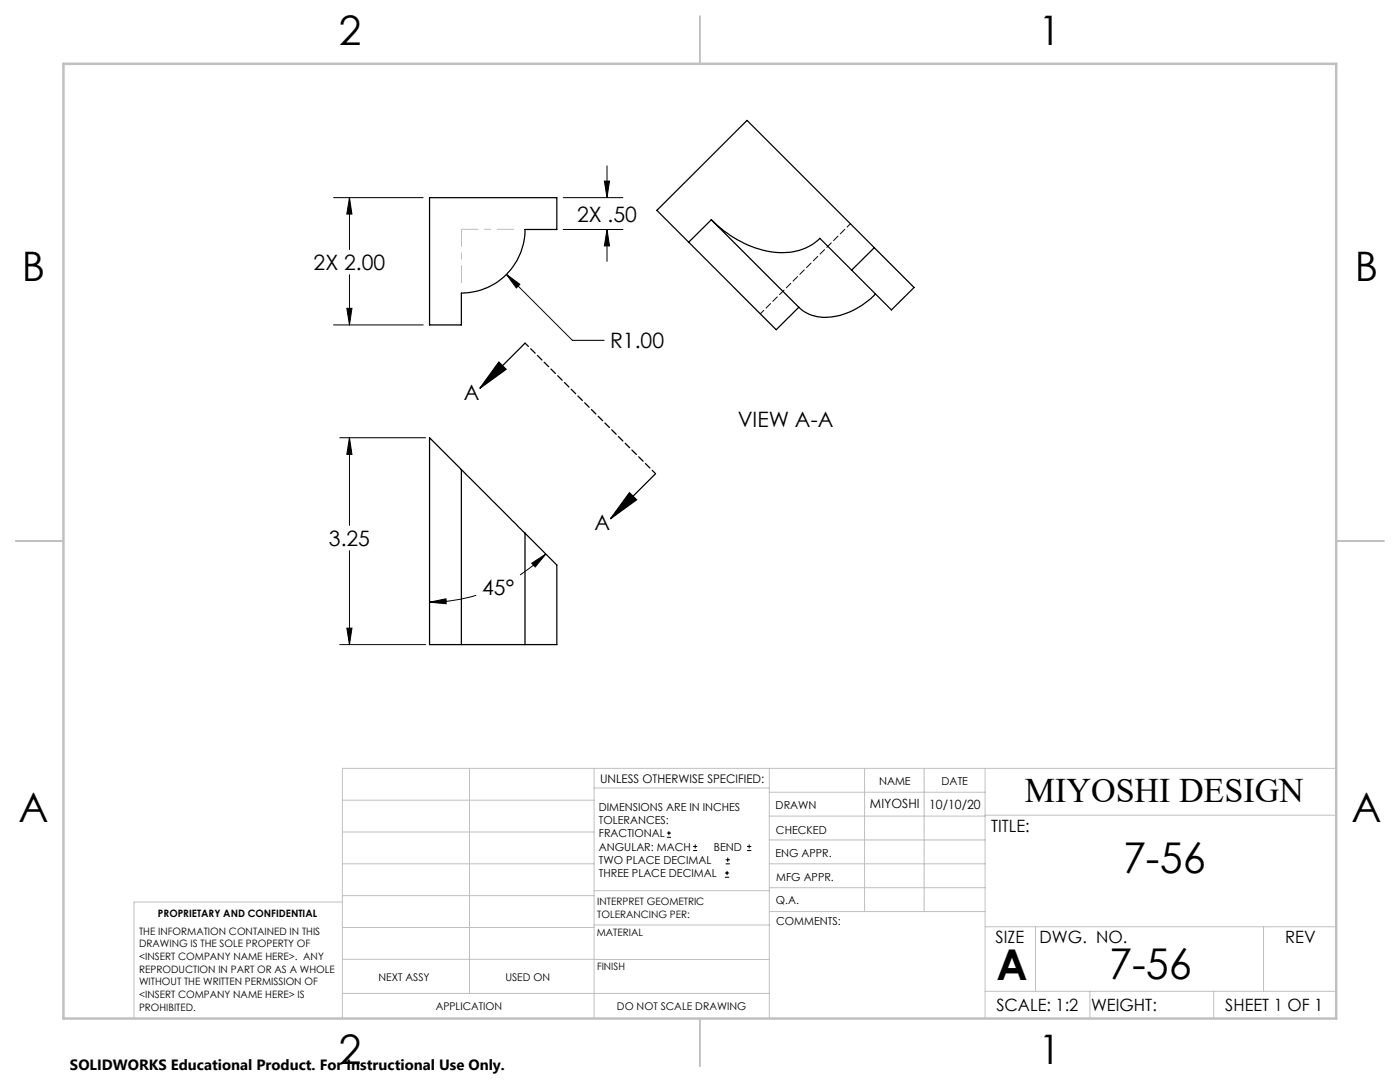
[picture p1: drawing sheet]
<svg xmlns="http://www.w3.org/2000/svg" width="279mm" height="216mm" viewBox="0 0 279 216" stroke-linecap="round" stroke-linejoin="round" font-family="sans-serif">
<g fill="none" stroke="#000" stroke-width=".2">
<path d="M66.6 39.4h17.9M69.7 39.4l.5 3.3h-1zM69.7 39.4v10.4M112.4 39.4h11.9M120.6 36.1h1l-.5 3.3zM121.1 33.1v6.3M69.7 54.8v10M101.1 54.8l2.7 1.9-.8 .8zM101.1 54.8l13.1 13.1h6.4M112.4 45.8h11.9M121.1 45.8l.5 3.3h-1zM121.1 45.8v6.3"/>
<path d="M66.6 64.8h17.9M69.2 61.5h1l-.5 3.3zM67.8 87.3h17.1M69.7 87.3l.5 3.4h-1zM69.7 87.3v17.5M69.7 109.9v18.7M95 118.8a33 33 0 0 1-9.3 1.4M106.1 112.4l2.8-1.8-2.1 2.5zM108.9 110.6a29.1 29.1 0 0 1-5.1 4.1M67.8 128.6h17.1M69.2 125.3h1l-.5 3.3zM85.7 120.2l3.3-.7v1z"/>
<path d="M133.1 167.1h.8M133.1 166.2h.8M133.5 165.8v.9M138.3 169.7h.8M138.3 168.9h.8M138.7 168.5v.8M144.7 175h.8M144.7 174.2h.8M144.8 172.4h.9M144.8 171.6h.9M145.1 173.8v.8M145.2 171.1v.9"/>
<path d="M149.1 169.7h.8M149.1 168.9h.8M149.5 168.5v.8"/>
</g>
<g fill="none" stroke="#000" stroke-width=".25">
<path d="M85.7 39.4h25.4v6.4h-6.3a12.7 12.7 0 0 1-12.7 12.7v6.3h-6.4zM142 43.9a20.3 20.3 0 0 0 15 6.5 10 10 0 0 0 6.6-2.8l6.4 6.3M142 43.9l-4.6 4.4M142 43.9l17.4 17.4M170 53.9l7.9 7.9 4.5-4.4-33.3-33.4-18 18 23.8 23.8 4.5-4.5M174.5 49.4l-4.5 4.5M174.7 58.7a13.9 13.9 0 0 1-11.6 4.5 7.3 7.3 0 0 1-3.7-1.9M99.6 72.2l1.4 1.5-5.2 3.8zM104.8 68.5l-9 9M92.1 93.7l12.7 12.7M92.1 93.7l-6.4-6.4v41.3h6.4M92.1 93.7v34.9"/>
<path d="M125.6 98.3l1.4 1.4-5.2 3.8zM130.8 94.5l-9 9M104.8 106.4l6.3 6.3v15.9h-6.3M104.8 106.4v22.2M92.1 128.6h12.7"/>
</g>
<path d="M130.8 94.5l-26-26" fill="none" stroke="#000" stroke-width=".25" stroke-dasharray="1.3 .6" stroke-dashoffset=".3"/>
<path d="M102.5 45.8h-10.4" fill="none" stroke="#c0c0c0" stroke-width=".2" stroke-dasharray="15.2 1.3 1.3 1.3" stroke-dashoffset="11.9"/>
<path d="M92.1 45.8v10.6" fill="none" stroke="#c0c0c0" stroke-width=".2" stroke-dasharray="15.2 1.3 1.3 1.3" stroke-dashoffset="11.8"/>
<g fill="none" stroke="#c0c0c0" stroke-width=".2">
<path d="M68.3 159.7h50.3M93.7 153.3v44.9M118.6 153.3v49.9M118.6 157.2h34.9M153.5 153.3v49.9M153.5 158.1h43.1M172.5 153.3v28.6M184.4 153.3v28.6M196.6 153.3v49.9M266.7 153.3h-198.4v49.9M68.3 178.7h50.3M68.3 172.4h50.3"/>
<path d="M68.3 166h50.3M68.3 180h-41.6v23.2M118.6 177.7h35M153.5 167.6h43.1M153.5 162.8h43.1M153.5 172.4h43.1M153.5 177.1h43.1M196.6 162.7h70.1M68.3 198.2h85.2M68.3 191.4l85.2 .1M68.3 185.1h50.3M118.6 184.6h35"/>
<path d="M153.6 181.9h43M196.6 197.8h70.1M196.6 184.9h70.1M206.7 184.9v12.9M217.5 197.8v5.4M242.2 197.8v5.4M252.2 184.9v12.9"/>
</g>
<path d="M139.7 3.2v9.5M3.1 107.9h9.6M266.7 107.9h9.5M139.7 203.2v9.6" fill="none" stroke="#c0c0c0" stroke-width=".25"/>
<path d="M12.7 12.7h254v190.5h-254z" fill="none" stroke="#c0c0c0" stroke-width=".5"/>
<g fill="#000">
<path d="M125.6 98.3l1.4 1.4-5.2 3.8zM99.6 72.2l1.4 1.5-5.2 3.8z"/>
<path d="M69.2 125.3h1l-.5 3.3zM69.7 87.3l.5 3.4h-1zM85.7 120.2l3.3-.7v1zM106.1 112.4l2.8-1.8-2.1 2.5zM69.7 39.4l.5 3.3h-1zM69.2 61.5h1l-.5 3.3zM101.1 54.8l1.9 2.7 .8-.8zM120.6 36.1h1l-.5 3.3zM121.1 45.8l.5 3.3h-1z"/>
</g>
<path d="M169.7 44.6l-17.9 18" fill="none" stroke="#000" stroke-width=".2" stroke-dasharray="1.3 .6" stroke-dashoffset=".3"/>
<g font-size="8.5">
<text x="224.1" y="174.2">7-56</text>
<text x="198.9" y="195.5">A</text>
<text x="221.4" y="195.4">7-56</text>
</g>
<g font-size="8.1">
<text x="67.6" y="8.9">2</text>
<text x="207.3" y="8.9">1</text>
<text x="4.4" y="56.1">B</text>
<text x="270.4" y="56.1">B</text>
<text x="3.7" y="164.1">A</text>
<text x="269.7" y="164.1">A</text>
<text x="67.6" y="212.4">2</text>
<text x="207.3" y="212.4">1</text>
</g>
<text font-size="6.9" x="204.5" y="160.1">MIYOSHI DESIGN</text>
<g font-size="4.2">
<text x="115.2" y="44.3">2X .50</text>
<text x="62.6" y="53.9">2X 2.00</text>
<text x="121.8" y="69.5">R1.00</text>
<text x="92.6" y="79.8">A</text>
<text x="147.2" y="85.2">VIEW A-A</text>
<text x="118.6" y="105.9">A</text>
<text x="65.6" y="109">3.25</text>
<text x="96.2" y="118.7">45°</text>
</g>
<g font-size="3.4">
<text x="197.8" y="166">TITLE:</text>
<text x="198.7" y="188.1">SIZE</text>
<text x="207.5" y="188.1">DWG. NO.</text>
<text x="256.5" y="188.2">REV</text>
<text x="198.8" y="201.7">SCALE: 1:2</text>
<text x="217.7" y="201.8">WEIGHT:</text>
<text x="244.5" y="201.7">SHEET 1 OF 1</text>
</g>
<text font-size="3" x="14" y="213.5">SOLIDWORKS Educational Product. For Instructional Use Only.</text>
<g font-size="2.5">
<text x="173.6" y="161.3">MIYOSHI</text>
<text x="185.4" y="161.4">10/10/20</text>
</g>
<text font-size="2.4" x="119.8" y="156.2">UNLESS OTHERWISE SPECIFIED:</text>
<g font-size="2.2">
<text x="119.5" y="161.8">DIMENSIONS ARE IN INCHES</text>
<text x="154.8" y="161.4">DRAWN</text>
<text x="175.4" y="156.6">NAME</text>
<text x="187.9" y="156.7">DATE</text>
<text x="119.5" y="164.4">TOLERANCES:</text>
<text x="119.5" y="167.1">FRACTIONAL</text>
<text x="154.9" y="166.3">CHECKED</text>
<text x="119.5" y="169.7">ANGULAR: MACH</text>
<text x="119.5" y="172.4">TWO PLACE DECIMAL</text>
<text x="142.5" y="169.7">BEND</text>
<text x="154.8" y="171">ENG APPR.</text>
<text x="119.5" y="175">THREE PLACE DECIMAL</text>
<text x="154.9" y="175.7">MFG APPR.</text>
<text x="154.9" y="180.4">Q.A.</text>
<text x="154.9" y="184.6">COMMENTS:</text>
</g>
<g font-size="2.1">
<text x="75.5" y="195.7">NEXT ASSY</text>
<text x="100.9" y="195.7">USED ON</text>
<text x="86.9" y="201.5">APPLICATION</text>
<text x="123.1" y="201.6">DO NOT SCALE DRAWING</text>
</g>
<g font-size="2">
<text x="31.5" y="182.9">PROPRIETARY AND CONFIDENTIAL</text>
<text x="119.2" y="180.6">INTERPRET GEOMETRIC</text>
<text x="119.2" y="183.1">TOLERANCING PER:</text>
<text x="27.8" y="186.5">THE INFORMATION CONTAINED IN THIS</text>
<text x="27.8" y="189">DRAWING IS THE SOLE PROPERTY OF</text>
<text x="27.8" y="191.6">&lt;INSERT COMPANY NAME HERE&gt;. ANY</text>
<text x="119.1" y="186.7">MATERIAL</text>
<text x="27.8" y="194.1">REPRODUCTION IN PART OR AS A WHOLE</text>
<text x="27.8" y="196.6">WITHOUT THE WRITTEN PERMISSION OF</text>
<text x="119.1" y="193.5">FINISH</text>
<text x="27.8" y="199.1">&lt;INSERT COMPANY NAME HERE&gt; IS</text>
<text x="27.8" y="201.7">PROHIBITED.</text>
</g>
</svg>
